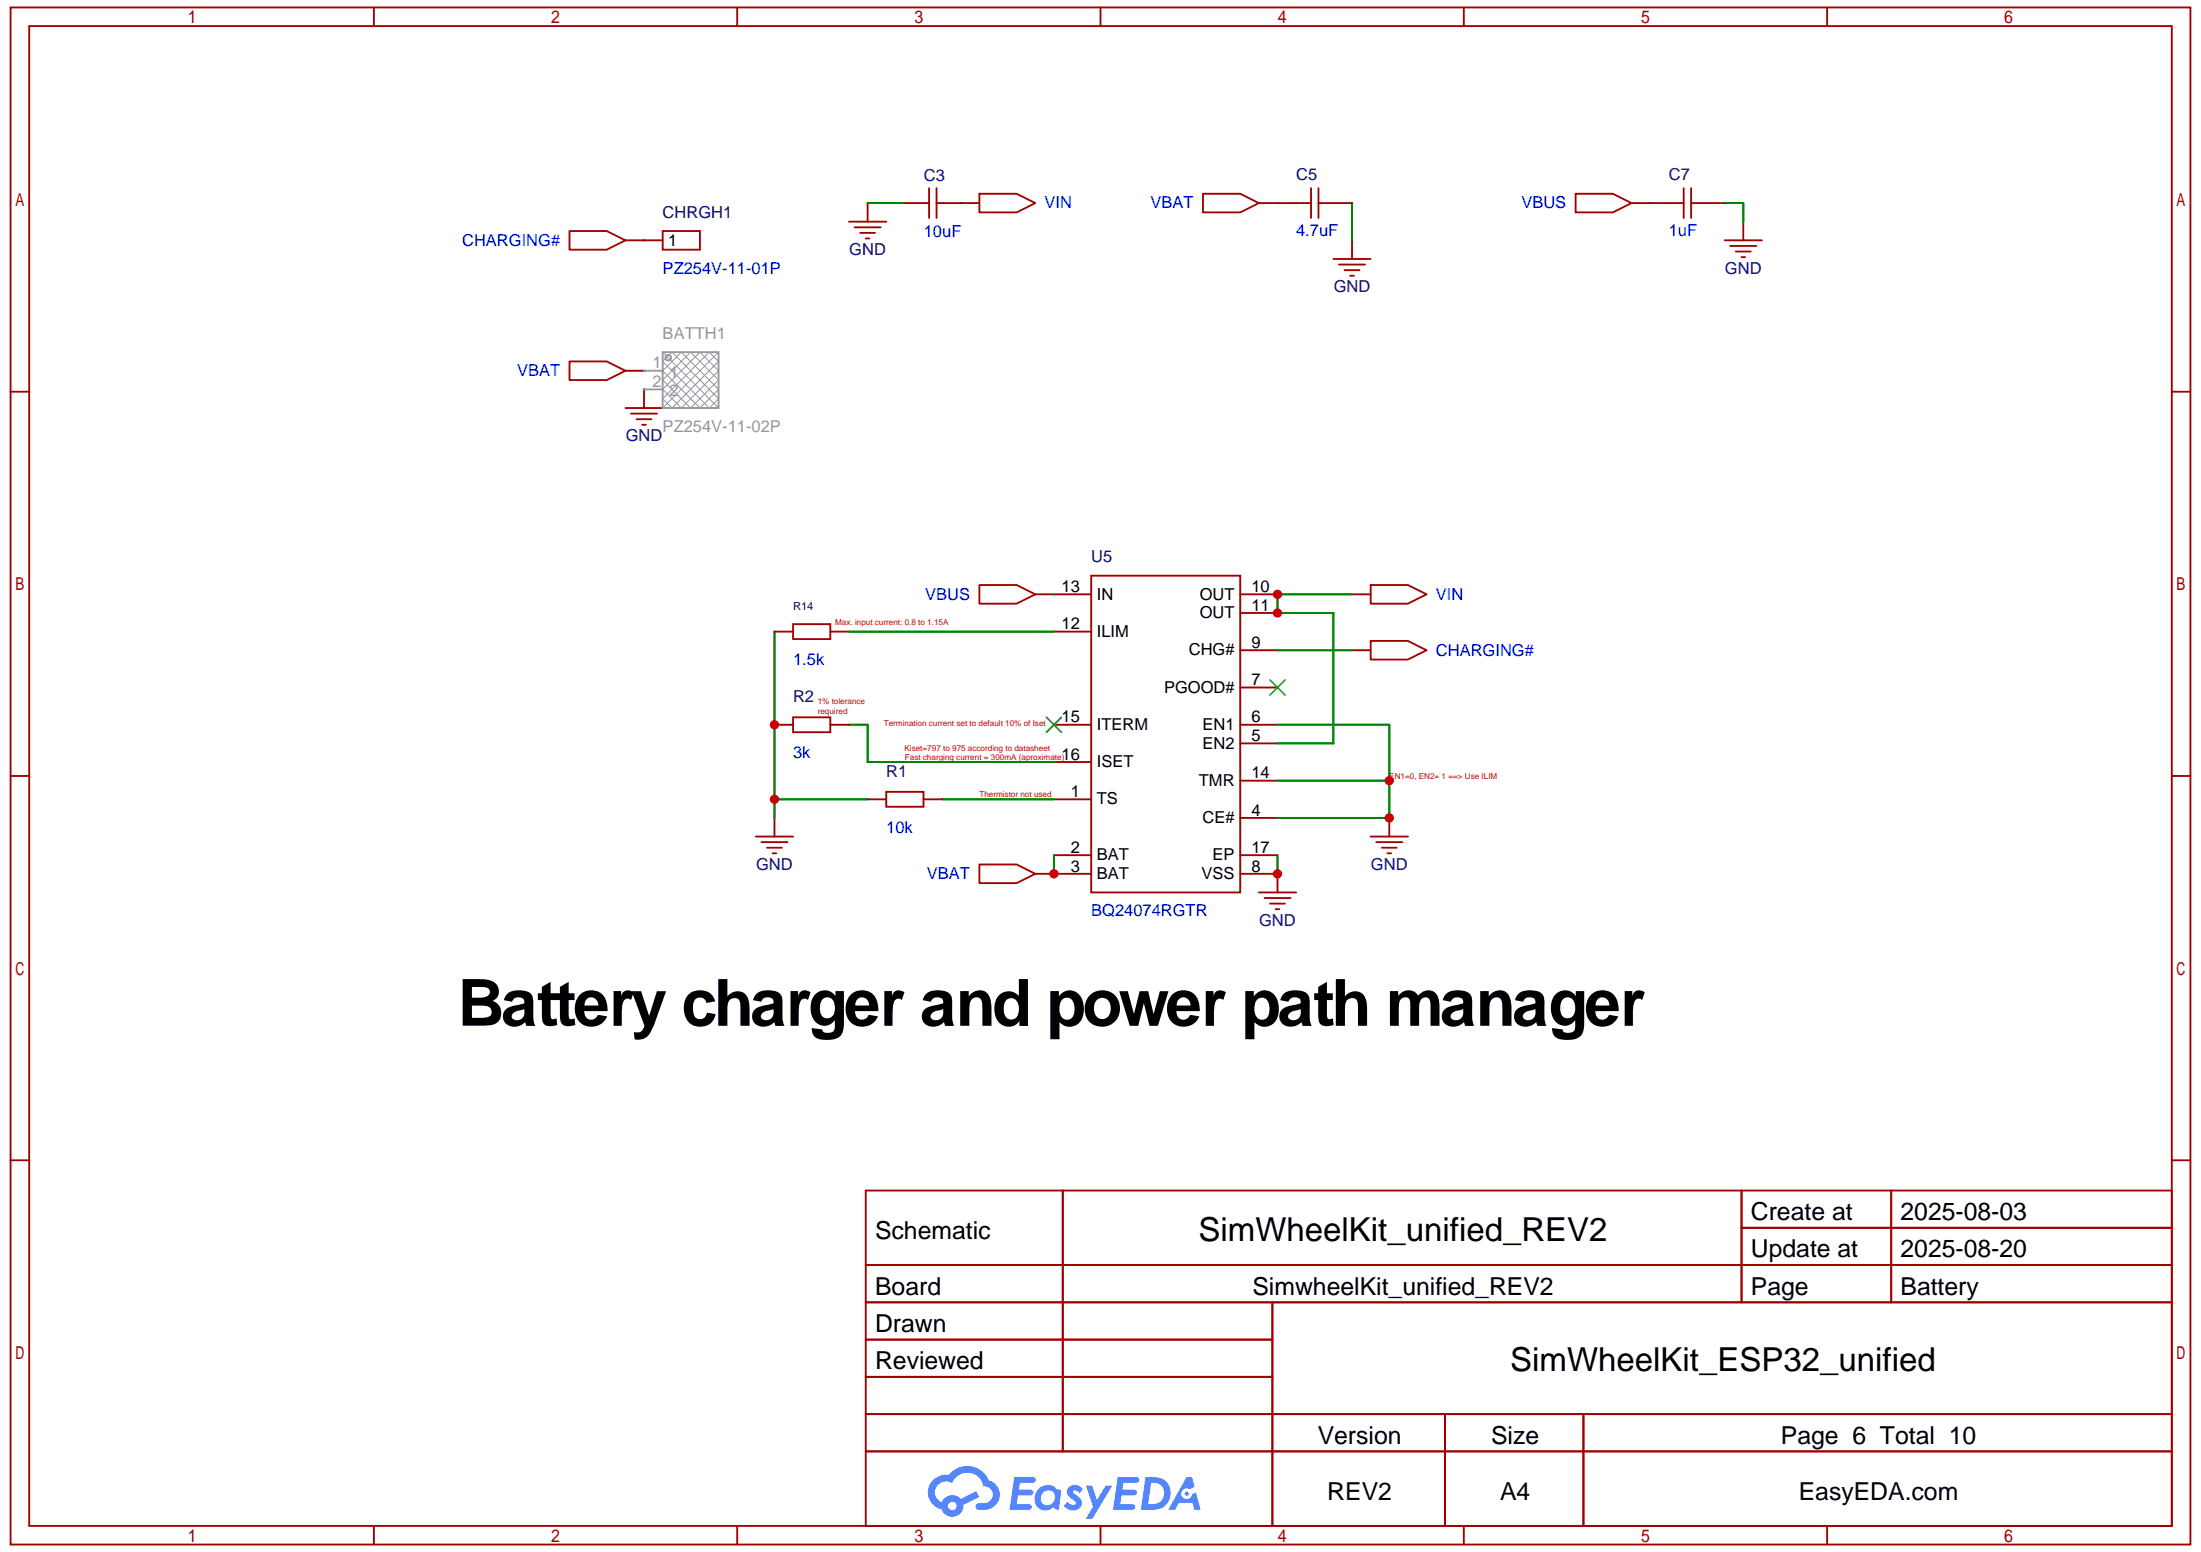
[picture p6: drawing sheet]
<svg xmlns="http://www.w3.org/2000/svg" width="297mm" height="210mm" viewBox="0 0 297 210" stroke-linecap="round" stroke-linejoin="round" font-family="sans-serif">
<g fill="none" stroke="#a10000" stroke-width=".25">
<path d="M1.4 1h294.4v207.5h-294.4zM3.9 3.5h289.3v202.5h-289.3zM50.5 1v2.5M99.5 1v2.5M148.6 1v2.5M197.6 1v2.5M246.7 1v2.5M1.4 52.9h2.5M293.2 52.9h2.6M1.4 104.8h2.5M293.2 104.8h2.6M1.4 156.7h2.5"/>
<path d="M293.2 156.7h2.6M116.9 160.7h176.3v45.3h-176.3zM116.9 170.8h176.3M116.9 175.8h176.3M143.5 160.7v35.3M171.8 175.8v30.2M235.1 160.7v15.1M235.1 165.8h58.1M255.4 160.7v15.1M116.9 180.9h54.9M116.9 190.9h176.3M116.9 185.9h54.9"/>
<path d="M116.9 196h176.3M195.1 190.9v15.1M213.8 190.9v15.1M50.5 206v2.5M99.5 206v2.5M148.6 206v2.5M197.6 206v2.5M246.7 206v2.5"/>
</g>
<g fill="#5487ff">
<path d="M144.4 200.8a1.29 1.29 0 0 1 1.8 .2l-.4 .7a.54 .54 0 0 0-.9-.3v.2a2.69 2.69 0 0 1 1.2 1.2 1.26 1.26 0 0 1-.9 1.1 1.26 1.26 0 0 1-1.4-.4l-.2-.2 .5-.6a.7 .7 0 0 0 1.1 .3v-.2a2.89 2.89 0 0 1-1.1-1.2 .84 .84 0 0 1 .3-.8z"/>
<path d="M146.6 200.6h.8l.7 1.9 1.2-1.9h.9l-2.7 4.5h-.9l1-1.7z"/>
<path d="M136.9 199.4h1.7a1.29 1.29 0 0 1 1.2 .2 .39 .39 0 0 1-.4 .6h-1.7l-.1 .9h1.6a.39 .39 0 0 1 .3 .5 .39 .39 0 0 1-.4 .3h-1.6l-.2 1.2h.8a1.22 1.22 0 0 1 1.2 .2 .39 .39 0 0 1-.4 .6h-2.6z"/>
<path d="M150.9 199.4h1.6a1.31 1.31 0 0 1 1.3 .2 .39 .39 0 0 1-.4 .6h-1.7l-.2 .9h1.7a.39 .39 0 0 1 .3 .5 .39 .39 0 0 1-.4 .3h-1.7l-.1 1.2h.8a1.22 1.22 0 0 1 1.1 .2 .39 .39 0 0 1-.3 .6h-2.6z"/>
<path d="M160.2 199.4h.7l.4 1.4-.6 .3a.75 .75 0 0 0-1.1 .3 .75 .75 0 0 0 .4 1 .75 .75 0 0 0 1-.6l.5-.3 .6 2.4h-.8l-.3-1h-1.8l-.5 1h-1z"/>
<path d="M154.7 199.4l-.7 4.5a6.2 6.2 0 0 0 2.9-.3 2.24 2.24 0 0 0 1.1-2.7 2.24 2.24 0 0 0-2.6-1.5zM155.4 200.2a1.45 1.45 0 0 1 1.8 1.3 1.45 1.45 0 0 1-1.5 1.6h-.7z"/>
<path d="M140.1 201.2a1.6 1.6 0 0 0-.3 1.9 1.6 1.6 0 0 0 1.9 .8l.5-.4 .4 .3 .4 .1 .3-2.5-.2-.3h-.1a.56 .56 0 0 1-.6-.4 1.73 1.73 0 0 0-2.3 .5zM140.8 201.6a.94 .94 0 0 1 1.4-.1 .94 .94 0 0 1 0 1.4 .95 .95 0 0 1-1.5 .1 .95 .95 0 0 1 .1-1.4z"/>
<path d="M126 199.8a2.34 2.34 0 0 0 1.1 4 1.53 1.53 0 0 0 1.8 1 1.53 1.53 0 0 0 1.2-1.6l2.1-1.1-.4-.8-2.1 1.1a1.56 1.56 0 0 0-2.6 .4 1.48 1.48 0 0 1-.7-2 1.48 1.48 0 0 1 2.2-.5 2.21 2.21 0 0 1 2.2-1.4 2.21 2.21 0 0 1 2 1.8 1.15 1.15 0 0 1 1.2 1 1.15 1.15 0 0 1-1 1.3h-.7a.46 .46 0 0 0-.6 .3 .46 .46 0 0 0 .4 .6 2.3 2.3 0 0 0 2.9-2.1 2.08 2.08 0 0 0-1.5-1.9 3.2 3.2 0 0 0-5.4-.8h-.3a2.53 2.53 0 0 0-1.8 .7zM128 203.3a.6 .6 0 0 1 1.2 0 .6 .6 0 0 1-1.2 0z"/>
<circle cx="160.2" cy="201.7" r=".28"/>
</g>
<g fill="none" stroke="#a10000" stroke-width=".25">
<path d="M76.9 31.2h5l2.5 1.3-2.5 1.2h-5zM84.4 32.5h5.1M89.5 31.2h5v2.5h-5zM114.6 29.9h5.1M115.4 30.7h3.5M116.1 31.4h2.1M116.9 32.2h.5M117.1 27.4v2.5M122.2 27.4h3.2M125.4 25.4v4M126.5 27.4h5.7M126.5 25.4v4"/>
<path d="M132.2 26.2h5.1l2.5 1.2-2.5 1.3h-5.1zM162.4 26.2h5.1l2.5 1.2-2.5 1.3h-5.1zM170 27.4h7M177 25.4v4M178 27.4h4.6M178 25.4v4M180 35h5.1M180.8 35.7h3.5M181.5 36.5h2.1M182.3 37.2h.5M182.6 32.5v2.5M212.7 26.2h5.1l2.5 1.2-2.5 1.3h-5.1z"/>
<path d="M220.3 27.4h7M227.3 25.4v4M228.3 27.4h4.6M228.3 25.4v4M232.9 32.5h5M233.6 33.2h3.5M234.4 34h2M235.1 34.7h.5M235.4 29.9v2.6M76.9 48.8h5l2.5 1.3-2.5 1.2h-5zM84.4 50.1h2.6M84.4 55.1h5.1"/>
<path d="M85.2 55.8h3.5M86 56.6h2M86.7 57.4h.5M87 52.6v2.5M132.2 79h5.1l2.5 1.2-2.5 1.3h-5.1zM147.3 77.7h20.2v42.8h-20.2zM185.1 79h5l2.5 1.2-2.5 1.3h-5zM104.6 97.9h2.5M104.6 85.3h2.5M107.1 96.9h5v2h-5zM107.1 84.3h5v2h-5zM112.1 97.9h2.5"/>
<path d="M112.1 85.3h2.5M139.8 80.2h7.5M142.3 97.9h5M142.3 85.3h5M167.5 97.9h5M167.5 92.8h5M167.5 87.8h5M167.5 80.2h5M167.5 82.8h5M182.6 87.8h2.5M182.6 80.2h2.5M185.1 86.5h5l2.5 1.3-2.5 1.3h-5z"/>
<path d="M102.1 113h5M102.8 113.7h3.5M103.6 114.5h2M104.3 115.2h.5M104.6 110.4v2.6M117.1 107.9h2.6M119.7 106.9h5v2h-5zM124.7 107.9h2.5M132.2 116.7h5.1l2.5 1.3-2.5 1.2h-5.1zM139.8 118h7.5M142.3 107.9h5M142.3 115.5h5"/>
<path d="M142.3 102.9h5M167.5 115.5h5M167.5 118h5v2.5M167.5 110.4h5M167.5 100.4h5M167.5 105.4h5M185.1 113h5M185.8 113.7h3.5M186.6 114.5h2M187.3 115.2h.5M187.6 110.4v2.6M170 120.5h5"/>
<path d="M170.7 121.3h3.5M171.5 122h2M172.2 122.8h.5"/>
</g>
<g fill="none" stroke="#008700" stroke-width=".25">
<path d="M87 32.5h.1M117.1 27.4h5.1M129.7 27.4h.1M172.5 27.4h.1M182.6 27.4v5.1M222.8 27.4h.1M232.9 27.4h2.5v2.5M87 50.1h.1M87 52.6h.1M104.6 85.3v25.1M114.6 97.9h2.5v5h25.2M114.6 85.3h27.7"/>
<path d="M142.3 80.2h.1M172.5 87.8h10.1M172.5 97.9h15.1v12.5h-15.1M182.6 80.2h-10.1v2.6h7.5v17.6h-7.5M104.6 107.9h12.5M127.2 107.9h15.1M142.3 115.5v2.5M172.5 115.5v2.5M172.5 105.4h15.1"/>
</g>
<path d="M141.3 96.9l2 2M143.3 96.9l-2 2M171.5 91.8l2 2M173.5 91.8l-2 2" fill="none" stroke="#3c3" stroke-width=".25"/>
<path d="M89.5 48.8l1.2-1.3 6.3 6.3-1.2 1.3zM89.5 53.8l6.3-6.3 1.2 1.3-6.3 6.3zM89.5 47.5l7.5 7.6M90.4 48l.2 .1M90.6 48.5l-.2 .1M92 47.5l5 5.1-2.5 2.5-5-5zM93.2 47.5l3.8 3.8-3.8 3.8-3.7-3.8zM94.5 47.5l2.5 2.6-5 5-2.5-2.5zM97 47.5l-7.5 7.6" fill="none" stroke="#999" stroke-width=".14"/>
<g fill="none" stroke="#999" stroke-width=".25">
<path d="M87 50.1h2.5M87 52.6h2.5M89.5 47.5h7.5v7.6h-7.5z"/>
<circle cx="90.2" cy="48.3" r=".38"/>
</g>
<g fill="#c00">
<circle cx="142.3" cy="118" r=".63"/>
<circle cx="104.6" cy="107.9" r=".63"/>
<circle cx="104.6" cy="97.9" r=".63"/>
<circle cx="172.5" cy="118" r=".63"/>
<circle cx="172.5" cy="80.2" r=".63"/>
<circle cx="172.5" cy="82.8" r=".63"/>
<circle cx="187.6" cy="105.4" r=".63"/>
<circle cx="187.6" cy="110.4" r=".63"/>
</g>
<text font-size="8.8" x="61.8" y="138.5">Battery charger and power path manager</text>
<g font-size="4.5">
<text x="161.8" y="167.6">SimWheelKit_unified_REV2</text>
<text x="203.9" y="185.2">SimWheelKit_ESP32_unified</text>
</g>
<g font-size="3.3">
<text x="118.2" y="167.3">Schematic</text>
<text x="236.4" y="164.8">Create at</text>
<text x="256.6" y="164.8">2025-08-03</text>
<text x="236.4" y="169.8">Update at</text>
<text x="256.6" y="169.8">2025-08-20</text>
<text x="118.2" y="174.8">Board</text>
<text x="118.2" y="179.8">Drawn</text>
<text x="169.1" y="174.8">SimwheelKit_unified_REV2</text>
<text x="236.4" y="174.8">Page</text>
<text x="256.6" y="174.8">Battery</text>
<text x="118.2" y="184.9">Reviewed</text>
<text x="177.9" y="194.9">Version</text>
<text x="201.3" y="194.9">Size</text>
<text x="240.5" y="194.9">Page 6 Total 10</text>
<text x="179.2" y="202.5">REV2</text>
<text x="202.5" y="202.5">A4</text>
<text x="242.9" y="202.5">EasyEDA.com</text>
</g>
<g font-size="2.2" fill="#000080">
<text x="89.5" y="29.4">CHRGH1</text>
<text x="124.7" y="24.5">C3</text>
<text x="175" y="24.4">C5</text>
<text x="225.3" y="24.4">C7</text>
<text x="114.7" y="34.4">GND</text>
<text x="180.1" y="39.5">GND</text>
<text x="232.9" y="36.9">GND</text>
<text x="84.5" y="59.6">GND</text>
<text x="147.3" y="75.9">U5</text>
<text x="107.1" y="94.8">R2</text>
<text x="119.7" y="104.9">R1</text>
<text x="102.1" y="117.4">GND</text>
<text x="185.1" y="117.4">GND</text>
<text x="170" y="125">GND</text>
</g>
<g font-size="2.2" fill="#00f">
<text x="141" y="28.1">VIN</text>
<text x="155.3" y="28.1">VBAT</text>
<text x="205.4" y="28.1">VBUS</text>
<text x="62.4" y="33.2">CHARGING#</text>
<text x="124.7" y="32">10uF</text>
<text x="175" y="31.9">4.7uF</text>
<text x="225.3" y="31.9">1uF</text>
<text x="89.5" y="36.9">PZ254V-11-01P</text>
<text x="69.8" y="50.8">VBAT</text>
<text x="124.9" y="81">VBUS</text>
<text x="193.9" y="81">VIN</text>
<text x="107.1" y="89.8">1.5k</text>
<text x="193.9" y="88.5">CHARGING#</text>
<text x="107.1" y="102.4">3k</text>
<text x="119.7" y="112.4">10k</text>
<text x="125.2" y="118.7">VBAT</text>
<text x="147.3" y="123.7">BQ24074RGTR</text>
</g>
<g font-size="2.2">
<text x="90.2" y="33.2">1</text>
<text x="143.3" y="79.9">13</text>
<text x="148.1" y="80.9">IN</text>
<text x="162" y="80.9">OUT</text>
<text x="162" y="83.5">OUT</text>
<text x="169" y="79.9">10</text>
<text x="169" y="82.5">11</text>
<text x="143.3" y="85">12</text>
<text x="148.1" y="86">ILIM</text>
<text x="160.5" y="88.5">CHG#</text>
<text x="169" y="87.5">9</text>
<text x="157.2" y="93.5">PGOOD#</text>
<text x="169" y="92.5">7</text>
<text x="143.3" y="97.5">15</text>
<text x="148.1" y="98.6">ITERM</text>
<text x="162.4" y="101.1">EN2</text>
<text x="162.4" y="98.6">EN1</text>
<text x="169" y="100.1">5</text>
<text x="169" y="97.5">6</text>
<text x="143.3" y="102.6">16</text>
<text x="144.6" y="107.6">1</text>
<text x="148.1" y="103.6">ISET</text>
<text x="161.9" y="106.1">TMR</text>
<text x="169" y="105.1">14</text>
<text x="148.1" y="108.6">TS</text>
<text x="162.4" y="111.1">CE#</text>
<text x="169" y="110.1">4</text>
<text x="144.6" y="115.2">2</text>
<text x="144.6" y="117.7">3</text>
<text x="148.1" y="116.2">BAT</text>
<text x="148.1" y="118.7">BAT</text>
<text x="162.2" y="118.7">VSS</text>
<text x="163.7" y="116.2">EP</text>
<text x="169" y="117.7">8</text>
<text x="169" y="115.2">17</text>
</g>
<g font-size="2.2" fill="#999">
<text x="89.5" y="45.7">BATTH1</text>
<text x="88.1" y="49.8">1</text>
<text x="88.1" y="52.3">2</text>
<text x="90.4" y="51">1</text>
<text x="90.4" y="53.5">2</text>
<text x="89.5" y="58.3">PZ254V-11-02P</text>
</g>
<text font-size="1.5" fill="#000080" x="107.1" y="82.4">R14</text>
<g font-size="1.1" fill="#c00">
<text x="112.8" y="84.5">Max. input current: 0.8 to 1.15A</text>
<text x="110.4" y="95.1">1% tolerance</text>
<text x="110.4" y="96.3">required</text>
<text x="119.3" y="98">Termination current set to default 10% of Iset</text>
<text x="122.1" y="101.4">Kiset=797 to 975 according to datasheet</text>
<text x="122.2" y="102.6">Fast charging current = 300mA (aproximate)</text>
<text x="132.2" y="107.7">Thermistor not used</text>
<text x="187.6" y="105.1">EN1=0, EN2= 1 ==&gt; Use ILIM</text>
</g>
</svg>
